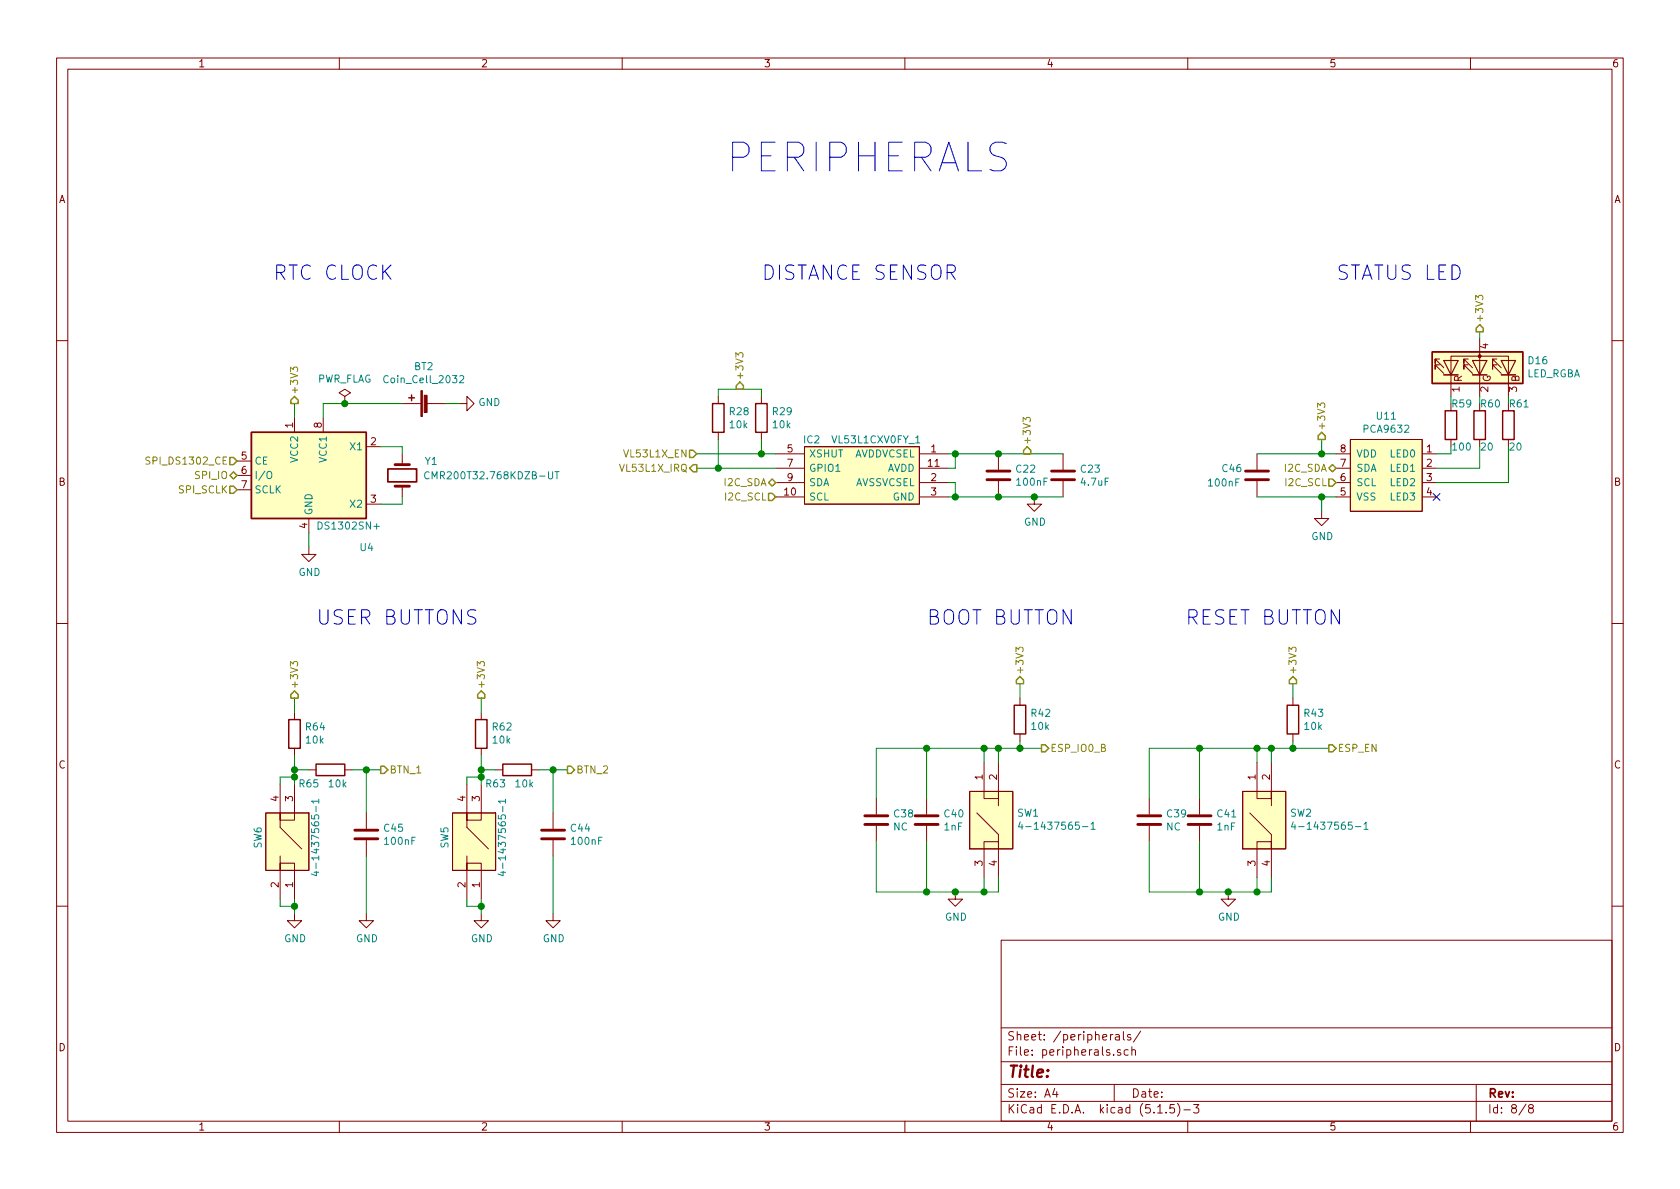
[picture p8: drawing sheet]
EESchema Schematic File Version 4
EELAYER 30 0
EELAYER END
$Descr A4 11693 8268
encoding utf-8
Sheet 8 8
Title ""
Date ""
Rev ""
Comp ""
Comment1 ""
Comment2 ""
Comment3 ""
Comment4 ""
$EndDescr
$Comp
L Device:LED_RGBA D?
U 1 1
P 10300 2550
AR Path="/5EECFDC7" Ref="D?"  Part="1" 
AR Path="/5EEBB323/5EECFDC7" Ref="D16"  Part="1" 
F 0 "D16" V 10346 2220 50  0000 R CNN
F 1 "LED_RGBA" V 10255 2220 50  0000 R CNN
F 2 "LED_SMD:LED_Avago_PLCC4_3.2x2.8mm_CW" H 10300 2500 50  0001 C CNN
F 3 "~" H 10300 2500 50  0001 C CNN
	1    10300 2550
	0    -1   -1   0   
$EndComp
$Comp
L my_library:PCA9632 U?
U 1 1
P 9650 3300
AR Path="/5EECFDCD" Ref="U?"  Part="1" 
AR Path="/5EEBB323/5EECFDCD" Ref="U11"  Part="1" 
F 0 "U11" H 9650 3715 50  0000 C CNN
F 1 "PCA9632" H 9650 3624 50  0000 C CNN
F 2 "Package_SO:TSSOP-8_3x3mm_P0.65mm" H 9650 2950 50  0001 C CNN
F 3 "https://www.nxp.com/docs/en/data-sheet/PCA9632.pdf?" H 9650 3300 50  0001 C CNN
	1    9650 3300
	1    0    0    -1  
$EndComp
$Comp
L Device:R R?
U 1 1
P 10100 2950
AR Path="/5EECFDD3" Ref="R?"  Part="1" 
AR Path="/5EEBB323/5EECFDD3" Ref="R59"  Part="1" 
F 0 "R59" H 10100 3100 50  0000 L CNN
F 1 "100" H 10100 2800 50  0000 L CNN
F 2 "Resistor_SMD:R_0603_1608Metric_Pad1.05x0.95mm_HandSolder" V 10030 2950 50  0001 C CNN
F 3 "~" H 10100 2950 50  0001 C CNN
	1    10100 2950
	1    0    0    -1  
$EndComp
$Comp
L Device:R R?
U 1 1
P 10300 2950
AR Path="/5EECFDD9" Ref="R?"  Part="1" 
AR Path="/5EEBB323/5EECFDD9" Ref="R60"  Part="1" 
F 0 "R60" H 10300 3100 50  0000 L CNN
F 1 "20" H 10300 2800 50  0000 L CNN
F 2 "Resistor_SMD:R_0603_1608Metric_Pad1.05x0.95mm_HandSolder" V 10230 2950 50  0001 C CNN
F 3 "~" H 10300 2950 50  0001 C CNN
	1    10300 2950
	1    0    0    -1  
$EndComp
Wire Wire Line
	10000 3150 10100 3150
Wire Wire Line
	10100 3150 10100 3100
Wire Wire Line
	10100 2800 10100 2750
Wire Wire Line
	10300 2750 10300 2800
Wire Wire Line
	10000 3250 10300 3250
Wire Wire Line
	10300 3250 10300 3100
Wire Wire Line
	10000 3350 10500 3350
$Comp
L power:GND #PWR?
U 1 1
P 9200 3550
AR Path="/5EECFDF0" Ref="#PWR?"  Part="1" 
AR Path="/5EEBB323/5EECFDF0" Ref="#PWR0103"  Part="1" 
F 0 "#PWR0103" H 9200 3300 50  0001 C CNN
F 1 "GND" H 9205 3377 50  0000 C CNN
F 2 "" H 9200 3550 50  0001 C CNN
F 3 "" H 9200 3550 50  0001 C CNN
	1    9200 3550
	1    0    0    -1  
$EndComp
Wire Wire Line
	9200 3050 9200 3150
Wire Wire Line
	9200 3150 9300 3150
Wire Wire Line
	9200 3550 9200 3450
Wire Wire Line
	9200 3450 9300 3450
Wire Wire Line
	10300 2300 10300 2350
NoConn ~ 10000 3450
$Comp
L Device:C C?
U 1 1
P 8750 3300
AR Path="/5EECFE08" Ref="C?"  Part="1" 
AR Path="/5EEBB323/5EECFE08" Ref="C46"  Part="1" 
F 0 "C46" H 8500 3350 50  0000 L CNN
F 1 "100nF" H 8400 3250 50  0000 L CNN
F 2 "Capacitor_SMD:C_0603_1608Metric_Pad1.05x0.95mm_HandSolder" H 8788 3150 50  0001 C CNN
F 3 "~" H 8750 3300 50  0001 C CNN
	1    8750 3300
	1    0    0    -1  
$EndComp
Wire Wire Line
	8750 3150 9200 3150
Connection ~ 9200 3150
Wire Wire Line
	8750 3450 9200 3450
Connection ~ 9200 3450
$Comp
L SamacSys_Parts:VL53L1CXV0FY_1 IC?
U 1 1
P 6000 3300
AR Path="/5EEE4048" Ref="IC?"  Part="1" 
AR Path="/5EEBB323/5EEE4048" Ref="IC2"  Part="1" 
F 0 "IC2" H 5650 3550 50  0000 C CNN
F 1 "VL53L1CXV0FY_1" H 6100 3550 50  0000 C CNN
F 2 "SamacSys_Parts:VL53L1CXV0FY1" H 7250 3400 50  0001 L CNN
F 3 "https://componentsearchengine.com/Datasheets/1/VL53L1CXV0FY_1.pdf" H 7250 3300 50  0001 L CNN
F 4 "Long distance ranging Time-of-Flight sen" H 7250 3200 50  0001 L CNN "Description"
F 5 "1" H 7250 3100 50  0001 L CNN "Height"
F 6 "STMicroelectronics" H 7250 3000 50  0001 L CNN "Manufacturer_Name"
F 7 "VL53L1CXV0FY/1" H 7250 2900 50  0001 L CNN "Manufacturer_Part_Number"
F 8 "511-VL53L1CXV0FY/1" H 7250 2800 50  0001 L CNN "Mouser Part Number"
F 9 "https://www.mouser.com/Search/Refine.aspx?Keyword=511-VL53L1CXV0FY%2F1" H 7250 2700 50  0001 L CNN "Mouser Price/Stock"
F 10 "1751110P" H 7250 2600 50  0001 L CNN "RS Part Number"
F 11 "http://uk.rs-online.com/web/p/products/1751110P" H 7250 2500 50  0001 L CNN "RS Price/Stock"
	1    6000 3300
	1    0    0    -1  
$EndComp
$Comp
L Device:C C?
U 1 1
P 6950 3300
AR Path="/5EEE404E" Ref="C?"  Part="1" 
AR Path="/5EEBB323/5EEE404E" Ref="C22"  Part="1" 
F 0 "C22" H 7065 3346 50  0000 L CNN
F 1 "100nF" H 7065 3255 50  0000 L CNN
F 2 "Capacitor_SMD:C_0603_1608Metric_Pad1.05x0.95mm_HandSolder" H 6988 3150 50  0001 C CNN
F 3 "~" H 6950 3300 50  0001 C CNN
	1    6950 3300
	1    0    0    -1  
$EndComp
$Comp
L Device:C C?
U 1 1
P 7400 3300
AR Path="/5EEE4054" Ref="C?"  Part="1" 
AR Path="/5EEBB323/5EEE4054" Ref="C23"  Part="1" 
F 0 "C23" H 7515 3346 50  0000 L CNN
F 1 "4.7uF" H 7515 3255 50  0000 L CNN
F 2 "Capacitor_SMD:C_0603_1608Metric_Pad1.05x0.95mm_HandSolder" H 7438 3150 50  0001 C CNN
F 3 "~" H 7400 3300 50  0001 C CNN
	1    7400 3300
	1    0    0    -1  
$EndComp
Wire Wire Line
	6600 3150 6650 3150
Connection ~ 6950 3150
Wire Wire Line
	6600 3450 6650 3450
Connection ~ 6950 3450
Wire Wire Line
	6950 3450 7200 3450
Wire Wire Line
	6600 3350 6650 3350
Wire Wire Line
	6650 3350 6650 3450
Connection ~ 6650 3450
Wire Wire Line
	6650 3450 6950 3450
Wire Wire Line
	6600 3250 6650 3250
Wire Wire Line
	6650 3250 6650 3150
Connection ~ 6650 3150
Wire Wire Line
	6650 3150 6950 3150
$Comp
L power:GND #PWR?
U 1 1
P 7200 3450
AR Path="/5EEE4068" Ref="#PWR?"  Part="1" 
AR Path="/5EEBB323/5EEE4068" Ref="#PWR051"  Part="1" 
F 0 "#PWR051" H 7200 3200 50  0001 C CNN
F 1 "GND" H 7205 3277 50  0000 C CNN
F 2 "" H 7200 3450 50  0001 C CNN
F 3 "" H 7200 3450 50  0001 C CNN
	1    7200 3450
	1    0    0    -1  
$EndComp
Connection ~ 7200 3450
Wire Wire Line
	7200 3450 7400 3450
$Comp
L Device:R R?
U 1 1
P 5300 2900
AR Path="/5EEE407B" Ref="R?"  Part="1" 
AR Path="/5EEBB323/5EEE407B" Ref="R29"  Part="1" 
F 0 "R29" H 5370 2946 50  0000 L CNN
F 1 "10k" H 5370 2855 50  0000 L CNN
F 2 "Resistor_SMD:R_0603_1608Metric_Pad1.05x0.95mm_HandSolder" V 5230 2900 50  0001 C CNN
F 3 "~" H 5300 2900 50  0001 C CNN
	1    5300 2900
	1    0    0    -1  
$EndComp
$Comp
L Device:R R?
U 1 1
P 5000 2900
AR Path="/5EEE4081" Ref="R?"  Part="1" 
AR Path="/5EEBB323/5EEE4081" Ref="R28"  Part="1" 
F 0 "R28" H 5070 2946 50  0000 L CNN
F 1 "10k" H 5070 2855 50  0000 L CNN
F 2 "Resistor_SMD:R_0603_1608Metric_Pad1.05x0.95mm_HandSolder" V 4930 2900 50  0001 C CNN
F 3 "~" H 5000 2900 50  0001 C CNN
	1    5000 2900
	1    0    0    -1  
$EndComp
Wire Wire Line
	5300 3050 5300 3150
Wire Wire Line
	5300 3150 5400 3150
Wire Wire Line
	5000 3050 5000 3250
Wire Wire Line
	5000 3250 5400 3250
Wire Wire Line
	5000 3250 4850 3250
Connection ~ 5000 3250
Wire Wire Line
	5000 2750 5000 2700
Wire Wire Line
	5300 2700 5300 2750
Wire Wire Line
	5300 3150 4850 3150
Connection ~ 5300 3150
$Comp
L Timer_RTC:DS1302SN+ U?
U 1 1
P 2150 3300
AR Path="/5EEEC9DB" Ref="U?"  Part="1" 
AR Path="/5EEBB323/5EEEC9DB" Ref="U4"  Part="1" 
F 0 "U4" H 2500 2800 50  0000 L CNN
F 1 "DS1302SN+" H 2200 2950 50  0000 L CNN
F 2 "Package_SO:SO-8_5.3x6.2mm_P1.27mm" H 2150 2800 50  0001 C CNN
F 3 "https://datasheets.maximintegrated.com/en/ds/DS1302.pdf" H 1700 3700 50  0001 C CNN
	1    2150 3300
	1    0    0    -1  
$EndComp
$Comp
L Device:Crystal Y?
U 1 1
P 2800 3300
AR Path="/5EEEC9E1" Ref="Y?"  Part="1" 
AR Path="/5EEBB323/5EEEC9E1" Ref="Y1"  Part="1" 
F 0 "Y1" V 2700 3050 50  0000 L CNN
F 1 "CMR200T32.768KDZB-UT" V 2800 2200 50  0000 L CNN
F 2 "my_library:Crystal_SMD_Citizen_CMR200T_2.0x6.1mm" H 2800 3300 50  0001 C CNN
F 3 "~" H 2800 3300 50  0001 C CNN
	1    2800 3300
	0    -1   1    0   
$EndComp
$Comp
L Device:Battery_Cell BT?
U 1 1
P 3000 2800
AR Path="/5EEEC9E7" Ref="BT?"  Part="1" 
AR Path="/5EEBB323/5EEEC9E7" Ref="BT2"  Part="1" 
F 0 "BT2" V 3255 2850 50  0000 C CNN
F 1 "Coin_Cell_2032" V 3164 2850 50  0000 C CNN
F 2 "SamacSys_Parts:BC2001" V 3000 2860 50  0001 C CNN
F 3 "~" V 3000 2860 50  0001 C CNN
	1    3000 2800
	0    -1   -1   0   
$EndComp
$Comp
L power:GND #PWR?
U 1 1
P 3200 2800
AR Path="/5EEEC9ED" Ref="#PWR?"  Part="1" 
AR Path="/5EEBB323/5EEEC9ED" Ref="#PWR048"  Part="1" 
F 0 "#PWR048" H 3200 2550 50  0001 C CNN
F 1 "GND" V 3205 2672 50  0000 R CNN
F 2 "" H 3200 2800 50  0001 C CNN
F 3 "" H 3200 2800 50  0001 C CNN
	1    3200 2800
	0    -1   -1   0   
$EndComp
Wire Wire Line
	3100 2800 3200 2800
$Comp
L power:GND #PWR?
U 1 1
P 2150 3800
AR Path="/5EEEC9F4" Ref="#PWR?"  Part="1" 
AR Path="/5EEBB323/5EEEC9F4" Ref="#PWR047"  Part="1" 
F 0 "#PWR047" H 2150 3550 50  0001 C CNN
F 1 "GND" H 2155 3627 50  0000 C CNN
F 2 "" H 2150 3800 50  0001 C CNN
F 3 "" H 2150 3800 50  0001 C CNN
	1    2150 3800
	1    0    0    -1  
$EndComp
Wire Wire Line
	2150 3800 2150 3700
Wire Wire Line
	2650 3100 2800 3100
Wire Wire Line
	2800 3100 2800 3150
Wire Wire Line
	2650 3500 2800 3500
Wire Wire Line
	2800 3500 2800 3450
Wire Wire Line
	2250 2900 2250 2800
Wire Wire Line
	2250 2800 2400 2800
$Comp
L power:PWR_FLAG #FLG?
U 1 1
P 2400 2800
AR Path="/5EEECA04" Ref="#FLG?"  Part="1" 
AR Path="/5EEBB323/5EEECA04" Ref="#FLG05"  Part="1" 
F 0 "#FLG05" H 2400 2875 50  0001 C CNN
F 1 "PWR_FLAG" H 2400 2973 50  0000 C CNN
F 2 "" H 2400 2800 50  0001 C CNN
F 3 "~" H 2400 2800 50  0001 C CNN
	1    2400 2800
	1    0    0    -1  
$EndComp
Connection ~ 2400 2800
Wire Wire Line
	2400 2800 2800 2800
Wire Wire Line
	2050 2800 2050 2900
$Comp
L SamacSys_Parts:4-1437565-1 SW?
U 1 1
P 3300 5850
AR Path="/5EEFA634" Ref="SW?"  Part="1" 
AR Path="/5EEBB323/5EEFA634" Ref="SW5"  Part="1" 
F 0 "SW5" H 3350 5650 50  0000 R CNN
F 1 "4-1437565-1" H 3550 6050 50  0000 R CNN
F 2 "SamacSys_Parts:FSM-SWITCH" H 4250 6000 50  0001 L CNN
F 3 "http://uk.rs-online.com/web/p/products/4791508P" H 4250 5900 50  0001 L CNN
F 4 "6x6mm SMD tactile switch,5mm H 1.6N Black Button Tactile Switch, SPST-NO 0.05 A@ 12 V dc 1.4mm" H 4250 5800 50  0001 L CNN "Description"
F 5 "" H 3550 5700 50  0001 L CNN "Height"
F 6 "4791508P" H 4250 5600 50  0001 L CNN "RS Part Number"
F 7 "http://uk.rs-online.com/web/p/products/4791508P" H 4250 5500 50  0001 L CNN "RS Price/Stock"
F 8 "TE Connectivity" H 4250 5400 50  0001 L CNN "Manufacturer_Name"
F 9 "4-1437565-1" H 4250 5300 50  0001 L CNN "Manufacturer_Part_Number"
F 10 "R1117787" H 4250 5200 50  0001 L CNN "Allied_Number"
	1    3300 5850
	0    1    1    0   
$EndComp
$Comp
L Device:R R?
U 1 1
P 3350 5100
AR Path="/5EEFA63A" Ref="R?"  Part="1" 
AR Path="/5EEBB323/5EEFA63A" Ref="R62"  Part="1" 
F 0 "R62" H 3280 5054 50  0000 R CNN
F 1 "10k" H 3280 5145 50  0000 R CNN
F 2 "Resistor_SMD:R_0603_1608Metric_Pad1.05x0.95mm_HandSolder" V 3280 5100 50  0001 C CNN
F 3 "~" H 3350 5100 50  0001 C CNN
	1    3350 5100
	-1   0    0    1   
$EndComp
$Comp
L Device:R R?
U 1 1
P 3600 5350
AR Path="/5EEFA640" Ref="R?"  Part="1" 
AR Path="/5EEBB323/5EEFA640" Ref="R63"  Part="1" 
F 0 "R63" V 3500 5200 50  0000 C CNN
F 1 "10k" V 3500 5400 50  0000 C CNN
F 2 "Resistor_SMD:R_0603_1608Metric_Pad1.05x0.95mm_HandSolder" V 3530 5350 50  0001 C CNN
F 3 "~" H 3600 5350 50  0001 C CNN
	1    3600 5350
	0    1    -1   0   
$EndComp
$Comp
L Device:C C?
U 1 1
P 3850 5800
AR Path="/5EEFA646" Ref="C?"  Part="1" 
AR Path="/5EEBB323/5EEFA646" Ref="C44"  Part="1" 
F 0 "C44" H 3965 5846 50  0000 L CNN
F 1 "100nF" H 3965 5755 50  0000 L CNN
F 2 "Capacitor_SMD:C_0603_1608Metric_Pad1.05x0.95mm_HandSolder" H 3888 5650 50  0001 C CNN
F 3 "~" H 3850 5800 50  0001 C CNN
	1    3850 5800
	1    0    0    -1  
$EndComp
$Comp
L power:GND #PWR?
U 1 1
P 3350 6350
AR Path="/5EEFA64C" Ref="#PWR?"  Part="1" 
AR Path="/5EEBB323/5EEFA64C" Ref="#PWR098"  Part="1" 
F 0 "#PWR098" H 3350 6100 50  0001 C CNN
F 1 "GND" H 3355 6177 50  0000 C CNN
F 2 "" H 3350 6350 50  0001 C CNN
F 3 "" H 3350 6350 50  0001 C CNN
	1    3350 6350
	1    0    0    -1  
$EndComp
$Comp
L power:GND #PWR?
U 1 1
P 3850 6350
AR Path="/5EEFA652" Ref="#PWR?"  Part="1" 
AR Path="/5EEBB323/5EEFA652" Ref="#PWR099"  Part="1" 
F 0 "#PWR099" H 3850 6100 50  0001 C CNN
F 1 "GND" H 3855 6177 50  0000 C CNN
F 2 "" H 3850 6350 50  0001 C CNN
F 3 "" H 3850 6350 50  0001 C CNN
	1    3850 6350
	1    0    0    -1  
$EndComp
Wire Wire Line
	3350 4850 3350 4950
Wire Wire Line
	3350 5250 3350 5350
Wire Wire Line
	3250 5450 3250 5400
Wire Wire Line
	3250 5400 3350 5400
Connection ~ 3350 5400
Wire Wire Line
	3350 5400 3350 5450
Wire Wire Line
	3450 5350 3350 5350
Connection ~ 3350 5350
Wire Wire Line
	3350 5350 3350 5400
Wire Wire Line
	3750 5350 3850 5350
Wire Wire Line
	3850 5350 3850 5650
Wire Wire Line
	3850 5950 3850 6350
Wire Wire Line
	3350 6250 3350 6300
Wire Wire Line
	3250 6250 3250 6300
Wire Wire Line
	3250 6300 3350 6300
Connection ~ 3350 6300
Wire Wire Line
	3350 6300 3350 6350
Wire Wire Line
	3850 5350 3950 5350
Connection ~ 3850 5350
$Comp
L SamacSys_Parts:4-1437565-1 SW?
U 1 1
P 2000 5850
AR Path="/5EEFA678" Ref="SW?"  Part="1" 
AR Path="/5EEBB323/5EEFA678" Ref="SW6"  Part="1" 
F 0 "SW6" H 2050 5650 50  0000 R CNN
F 1 "4-1437565-1" H 2250 6050 50  0000 R CNN
F 2 "SamacSys_Parts:FSM-SWITCH" H 2950 6000 50  0001 L CNN
F 3 "http://uk.rs-online.com/web/p/products/4791508P" H 2950 5900 50  0001 L CNN
F 4 "6x6mm SMD tactile switch,5mm H 1.6N Black Button Tactile Switch, SPST-NO 0.05 A@ 12 V dc 1.4mm" H 2950 5800 50  0001 L CNN "Description"
F 5 "" H 2250 5700 50  0001 L CNN "Height"
F 6 "4791508P" H 2950 5600 50  0001 L CNN "RS Part Number"
F 7 "http://uk.rs-online.com/web/p/products/4791508P" H 2950 5500 50  0001 L CNN "RS Price/Stock"
F 8 "TE Connectivity" H 2950 5400 50  0001 L CNN "Manufacturer_Name"
F 9 "4-1437565-1" H 2950 5300 50  0001 L CNN "Manufacturer_Part_Number"
F 10 "R1117787" H 2950 5200 50  0001 L CNN "Allied_Number"
	1    2000 5850
	0    1    1    0   
$EndComp
$Comp
L Device:R R?
U 1 1
P 2050 5100
AR Path="/5EEFA67E" Ref="R?"  Part="1" 
AR Path="/5EEBB323/5EEFA67E" Ref="R64"  Part="1" 
F 0 "R64" H 1980 5054 50  0000 R CNN
F 1 "10k" H 1980 5145 50  0000 R CNN
F 2 "Resistor_SMD:R_0603_1608Metric_Pad1.05x0.95mm_HandSolder" V 1980 5100 50  0001 C CNN
F 3 "~" H 2050 5100 50  0001 C CNN
	1    2050 5100
	-1   0    0    1   
$EndComp
$Comp
L Device:R R?
U 1 1
P 2300 5350
AR Path="/5EEFA684" Ref="R?"  Part="1" 
AR Path="/5EEBB323/5EEFA684" Ref="R65"  Part="1" 
F 0 "R65" V 2200 5200 50  0000 C CNN
F 1 "10k" V 2200 5400 50  0000 C CNN
F 2 "Resistor_SMD:R_0603_1608Metric_Pad1.05x0.95mm_HandSolder" V 2230 5350 50  0001 C CNN
F 3 "~" H 2300 5350 50  0001 C CNN
	1    2300 5350
	0    1    -1   0   
$EndComp
$Comp
L Device:C C?
U 1 1
P 2550 5800
AR Path="/5EEFA68A" Ref="C?"  Part="1" 
AR Path="/5EEBB323/5EEFA68A" Ref="C45"  Part="1" 
F 0 "C45" H 2665 5846 50  0000 L CNN
F 1 "100nF" H 2665 5755 50  0000 L CNN
F 2 "Capacitor_SMD:C_0603_1608Metric_Pad1.05x0.95mm_HandSolder" H 2588 5650 50  0001 C CNN
F 3 "~" H 2550 5800 50  0001 C CNN
	1    2550 5800
	1    0    0    -1  
$EndComp
$Comp
L power:GND #PWR?
U 1 1
P 2050 6350
AR Path="/5EEFA690" Ref="#PWR?"  Part="1" 
AR Path="/5EEBB323/5EEFA690" Ref="#PWR095"  Part="1" 
F 0 "#PWR095" H 2050 6100 50  0001 C CNN
F 1 "GND" H 2055 6177 50  0000 C CNN
F 2 "" H 2050 6350 50  0001 C CNN
F 3 "" H 2050 6350 50  0001 C CNN
	1    2050 6350
	1    0    0    -1  
$EndComp
$Comp
L power:GND #PWR?
U 1 1
P 2550 6350
AR Path="/5EEFA696" Ref="#PWR?"  Part="1" 
AR Path="/5EEBB323/5EEFA696" Ref="#PWR096"  Part="1" 
F 0 "#PWR096" H 2550 6100 50  0001 C CNN
F 1 "GND" H 2555 6177 50  0000 C CNN
F 2 "" H 2550 6350 50  0001 C CNN
F 3 "" H 2550 6350 50  0001 C CNN
	1    2550 6350
	1    0    0    -1  
$EndComp
Wire Wire Line
	2050 4850 2050 4950
Wire Wire Line
	2050 5250 2050 5350
Wire Wire Line
	1950 5450 1950 5400
Wire Wire Line
	1950 5400 2050 5400
Connection ~ 2050 5400
Wire Wire Line
	2050 5400 2050 5450
Wire Wire Line
	2150 5350 2050 5350
Connection ~ 2050 5350
Wire Wire Line
	2050 5350 2050 5400
Wire Wire Line
	2450 5350 2550 5350
Wire Wire Line
	2550 5350 2550 5650
Wire Wire Line
	2550 5950 2550 6350
Wire Wire Line
	2050 6250 2050 6300
Wire Wire Line
	1950 6250 1950 6300
Wire Wire Line
	1950 6300 2050 6300
Connection ~ 2050 6300
Wire Wire Line
	2050 6300 2050 6350
Wire Wire Line
	2550 5350 2650 5350
Connection ~ 2550 5350
$Comp
L Device:C C?
U 1 1
P 8350 5700
AR Path="/5EF06A67" Ref="C?"  Part="1" 
AR Path="/5EEBB323/5EF06A67" Ref="C41"  Part="1" 
F 0 "C41" H 8465 5746 50  0000 L CNN
F 1 "1nF" H 8465 5655 50  0000 L CNN
F 2 "Capacitor_SMD:C_0603_1608Metric_Pad1.05x0.95mm_HandSolder" H 8388 5550 50  0001 C CNN
F 3 "~" H 8350 5700 50  0001 C CNN
	1    8350 5700
	1    0    0    -1  
$EndComp
$Comp
L Device:C C?
U 1 1
P 8000 5700
AR Path="/5EF06A6D" Ref="C?"  Part="1" 
AR Path="/5EEBB323/5EF06A6D" Ref="C39"  Part="1" 
F 0 "C39" H 8115 5746 50  0000 L CNN
F 1 "NC" H 8115 5655 50  0000 L CNN
F 2 "Capacitor_SMD:C_0603_1608Metric_Pad1.05x0.95mm_HandSolder" H 8038 5550 50  0001 C CNN
F 3 "~" H 8000 5700 50  0001 C CNN
	1    8000 5700
	1    0    0    -1  
$EndComp
$Comp
L Device:C C?
U 1 1
P 6450 5700
AR Path="/5EF06A73" Ref="C?"  Part="1" 
AR Path="/5EEBB323/5EF06A73" Ref="C40"  Part="1" 
F 0 "C40" H 6565 5746 50  0000 L CNN
F 1 "1nF" H 6565 5655 50  0000 L CNN
F 2 "Capacitor_SMD:C_0603_1608Metric_Pad1.05x0.95mm_HandSolder" H 6488 5550 50  0001 C CNN
F 3 "~" H 6450 5700 50  0001 C CNN
	1    6450 5700
	1    0    0    -1  
$EndComp
$Comp
L Device:C C?
U 1 1
P 6100 5700
AR Path="/5EF06A79" Ref="C?"  Part="1" 
AR Path="/5EEBB323/5EF06A79" Ref="C38"  Part="1" 
F 0 "C38" H 6215 5746 50  0000 L CNN
F 1 "NC" H 6215 5655 50  0000 L CNN
F 2 "Capacitor_SMD:C_0603_1608Metric_Pad1.05x0.95mm_HandSolder" H 6138 5550 50  0001 C CNN
F 3 "~" H 6100 5700 50  0001 C CNN
	1    6100 5700
	1    0    0    -1  
$EndComp
$Comp
L power:GND #PWR?
U 1 1
P 6650 6200
AR Path="/5EF06A7F" Ref="#PWR?"  Part="1" 
AR Path="/5EEBB323/5EF06A7F" Ref="#PWR081"  Part="1" 
F 0 "#PWR081" H 6650 5950 50  0001 C CNN
F 1 "GND" H 6655 6027 50  0000 C CNN
F 2 "" H 6650 6200 50  0001 C CNN
F 3 "" H 6650 6200 50  0001 C CNN
	1    6650 6200
	1    0    0    -1  
$EndComp
Wire Wire Line
	6100 5850 6100 6200
Wire Wire Line
	6100 6200 6450 6200
Wire Wire Line
	6450 5850 6450 6200
Connection ~ 6450 6200
Wire Wire Line
	6450 6200 6650 6200
Wire Wire Line
	6950 6200 6950 6100
Wire Wire Line
	6850 6100 6850 6200
Connection ~ 6850 6200
Wire Wire Line
	6850 6200 6950 6200
Wire Wire Line
	6950 5200 6950 5300
Wire Wire Line
	6850 5300 6850 5200
Connection ~ 6850 5200
Wire Wire Line
	6850 5200 6950 5200
Wire Wire Line
	6450 5550 6450 5200
Connection ~ 6450 5200
Wire Wire Line
	6100 5550 6100 5200
Wire Wire Line
	6100 5200 6450 5200
$Comp
L Device:R R?
U 1 1
P 7100 5000
AR Path="/5EF06A96" Ref="R?"  Part="1" 
AR Path="/5EEBB323/5EF06A96" Ref="R42"  Part="1" 
F 0 "R42" H 7170 5046 50  0000 L CNN
F 1 "10k" H 7170 4955 50  0000 L CNN
F 2 "Resistor_SMD:R_0603_1608Metric_Pad1.05x0.95mm_HandSolder" V 7030 5000 50  0001 C CNN
F 3 "~" H 7100 5000 50  0001 C CNN
	1    7100 5000
	1    0    0    -1  
$EndComp
Wire Wire Line
	8850 5200 8850 5300
Wire Wire Line
	8750 5300 8750 5200
Connection ~ 8750 5200
Wire Wire Line
	8750 5200 8850 5200
Wire Wire Line
	8350 5550 8350 5200
Connection ~ 8350 5200
Wire Wire Line
	8350 5200 8750 5200
Wire Wire Line
	8000 5550 8000 5200
Wire Wire Line
	8000 5200 8350 5200
Wire Wire Line
	8000 5850 8000 6200
Wire Wire Line
	8000 6200 8350 6200
Wire Wire Line
	8850 6200 8850 6100
Wire Wire Line
	8750 6100 8750 6200
Connection ~ 8750 6200
Wire Wire Line
	8750 6200 8850 6200
Wire Wire Line
	8350 5850 8350 6200
Connection ~ 8350 6200
Wire Wire Line
	8350 6200 8550 6200
Connection ~ 6650 6200
Wire Wire Line
	6650 6200 6850 6200
$Comp
L Device:R R?
U 1 1
P 9000 5000
AR Path="/5EF06AB6" Ref="R?"  Part="1" 
AR Path="/5EEBB323/5EF06AB6" Ref="R43"  Part="1" 
F 0 "R43" H 9070 5046 50  0000 L CNN
F 1 "10k" H 9070 4955 50  0000 L CNN
F 2 "Resistor_SMD:R_0603_1608Metric_Pad1.05x0.95mm_HandSolder" V 8930 5000 50  0001 C CNN
F 3 "~" H 9000 5000 50  0001 C CNN
	1    9000 5000
	1    0    0    -1  
$EndComp
Wire Wire Line
	9000 4750 9000 4850
Wire Wire Line
	8850 5200 9000 5200
Wire Wire Line
	9000 5200 9000 5150
Connection ~ 8850 5200
Wire Wire Line
	7100 5150 7100 5200
Wire Wire Line
	7100 5200 6950 5200
Connection ~ 6950 5200
Wire Wire Line
	7100 4750 7100 4850
Wire Wire Line
	6450 5200 6850 5200
Wire Wire Line
	7100 5200 7250 5200
Connection ~ 7100 5200
Wire Wire Line
	9000 5200 9250 5200
Connection ~ 9000 5200
$Comp
L SamacSys_Parts:4-1437565-1 SW?
U 1 1
P 6900 5700
AR Path="/5EF06AD6" Ref="SW?"  Part="1" 
AR Path="/5EEBB323/5EF06AD6" Ref="SW1"  Part="1" 
F 0 "SW1" V 6946 5522 50  0000 R CNN
F 1 "4-1437565-1" V 6855 5522 50  0000 R CNN
F 2 "SamacSys_Parts:FSM-SWITCH" H 7850 5850 50  0001 L CNN
F 3 "http://uk.rs-online.com/web/p/products/4791508P" H 7850 5750 50  0001 L CNN
F 4 "6x6mm SMD tactile switch,5mm H 1.6N Black Button Tactile Switch, SPST-NO 0.05 A@ 12 V dc 1.4mm" H 7850 5650 50  0001 L CNN "Description"
F 5 "" H 7150 5550 50  0001 L CNN "Height"
F 6 "4791508P" H 7850 5450 50  0001 L CNN "RS Part Number"
F 7 "http://uk.rs-online.com/web/p/products/4791508P" H 7850 5350 50  0001 L CNN "RS Price/Stock"
F 8 "TE Connectivity" H 7850 5250 50  0001 L CNN "Manufacturer_Name"
F 9 "4-1437565-1" H 7850 5150 50  0001 L CNN "Manufacturer_Part_Number"
F 10 "R1117787" H 7850 5050 50  0001 L CNN "Allied_Number"
	1    6900 5700
	0    -1   -1   0   
$EndComp
$Comp
L SamacSys_Parts:4-1437565-1 SW?
U 1 1
P 8800 5700
AR Path="/5EF06AE3" Ref="SW?"  Part="1" 
AR Path="/5EEBB323/5EF06AE3" Ref="SW2"  Part="1" 
F 0 "SW2" V 8846 5522 50  0000 R CNN
F 1 "4-1437565-1" V 8755 5522 50  0000 R CNN
F 2 "SamacSys_Parts:FSM-SWITCH" H 9750 5850 50  0001 L CNN
F 3 "http://uk.rs-online.com/web/p/products/4791508P" H 9750 5750 50  0001 L CNN
F 4 "6x6mm SMD tactile switch,5mm H 1.6N Black Button Tactile Switch, SPST-NO 0.05 A@ 12 V dc 1.4mm" H 9750 5650 50  0001 L CNN "Description"
F 5 "" H 9050 5550 50  0001 L CNN "Height"
F 6 "4791508P" H 9750 5450 50  0001 L CNN "RS Part Number"
F 7 "http://uk.rs-online.com/web/p/products/4791508P" H 9750 5350 50  0001 L CNN "RS Price/Stock"
F 8 "TE Connectivity" H 9750 5250 50  0001 L CNN "Manufacturer_Name"
F 9 "4-1437565-1" H 9750 5150 50  0001 L CNN "Manufacturer_Part_Number"
F 10 "R1117787" H 9750 5050 50  0001 L CNN "Allied_Number"
	1    8800 5700
	0    -1   -1   0   
$EndComp
$Comp
L power:GND #PWR?
U 1 1
P 8550 6200
AR Path="/5EF06AE9" Ref="#PWR?"  Part="1" 
AR Path="/5EEBB323/5EF06AE9" Ref="#PWR084"  Part="1" 
F 0 "#PWR084" H 8550 5950 50  0001 C CNN
F 1 "GND" H 8555 6027 50  0000 C CNN
F 2 "" H 8550 6200 50  0001 C CNN
F 3 "" H 8550 6200 50  0001 C CNN
	1    8550 6200
	1    0    0    -1  
$EndComp
Connection ~ 8550 6200
Wire Wire Line
	8550 6200 8750 6200
Text HLabel 1650 3200 0    50   Input ~ 0
SPI_DS1302_CE
Text HLabel 1650 3300 0    50   BiDi ~ 0
SPI_IO
Text HLabel 1650 3400 0    50   Input ~ 0
SPI_SCLK
Text HLabel 4850 3150 0    50   Input ~ 0
VL53L1X_EN
Text HLabel 4850 3250 0    50   Output ~ 0
VL53L1X_IRQ
Text HLabel 5400 3350 0    50   BiDi ~ 0
I2C_SDA
Text HLabel 5400 3450 0    50   Input ~ 0
I2C_SCL
Text HLabel 7250 5200 2    50   Output ~ 0
ESP_IO0_B
Text HLabel 9250 5200 2    50   Output ~ 0
ESP_EN
Text HLabel 2650 5350 2    50   Output ~ 0
BTN_1
Text HLabel 3950 5350 2    50   Output ~ 0
BTN_2
Text HLabel 9300 3250 0    50   BiDi ~ 0
I2C_SDA
Text HLabel 9300 3350 0    50   Input ~ 0
I2C_SCL
Text HLabel 7100 4750 1    50   Output ~ 0
+3V3
Wire Wire Line
	5000 2700 5300 2700
Text HLabel 5150 2700 1    50   Output ~ 0
+3V3
Text HLabel 2050 2800 1    50   Output ~ 0
+3V3
Text HLabel 9200 3050 1    50   Output ~ 0
+3V3
Wire Wire Line
	6950 3150 7400 3150
Text HLabel 7150 3150 1    50   Output ~ 0
+3V3
Text HLabel 10300 2300 1    50   Output ~ 0
+3V3
Text HLabel 9000 4750 1    50   Output ~ 0
+3V3
Text HLabel 2050 4850 1    50   Output ~ 0
+3V3
Text HLabel 3350 4850 1    50   Output ~ 0
+3V3
Text Notes 5050 1200 0    200  ~ 0
PERIPHERALS
Text Notes 1900 1950 0    100  ~ 0
RTC CLOCK
Text Notes 5300 1950 0    100  ~ 0
DISTANCE SENSOR
Text Notes 9300 1950 0    100  ~ 0
STATUS LED
Text Notes 6450 4350 0    100  ~ 0
BOOT BUTTON
Text Notes 8250 4350 0    100  ~ 0
RESET BUTTON
Text Notes 2200 4350 0    100  ~ 0
USER BUTTONS
Wire Wire Line
	10500 3350 10500 3100
Wire Wire Line
	10500 2800 10500 2750
$Comp
L Device:R R?
U 1 1
P 10500 2950
AR Path="/5EECFDDF" Ref="R?"  Part="1" 
AR Path="/5EEBB323/5EECFDDF" Ref="R61"  Part="1" 
F 0 "R61" H 10500 3100 50  0000 L CNN
F 1 "20" H 10500 2800 50  0000 L CNN
F 2 "Resistor_SMD:R_0603_1608Metric_Pad1.05x0.95mm_HandSolder" V 10430 2950 50  0001 C CNN
F 3 "~" H 10500 2950 50  0001 C CNN
	1    10500 2950
	1    0    0    -1  
$EndComp
$EndSCHEMATC
